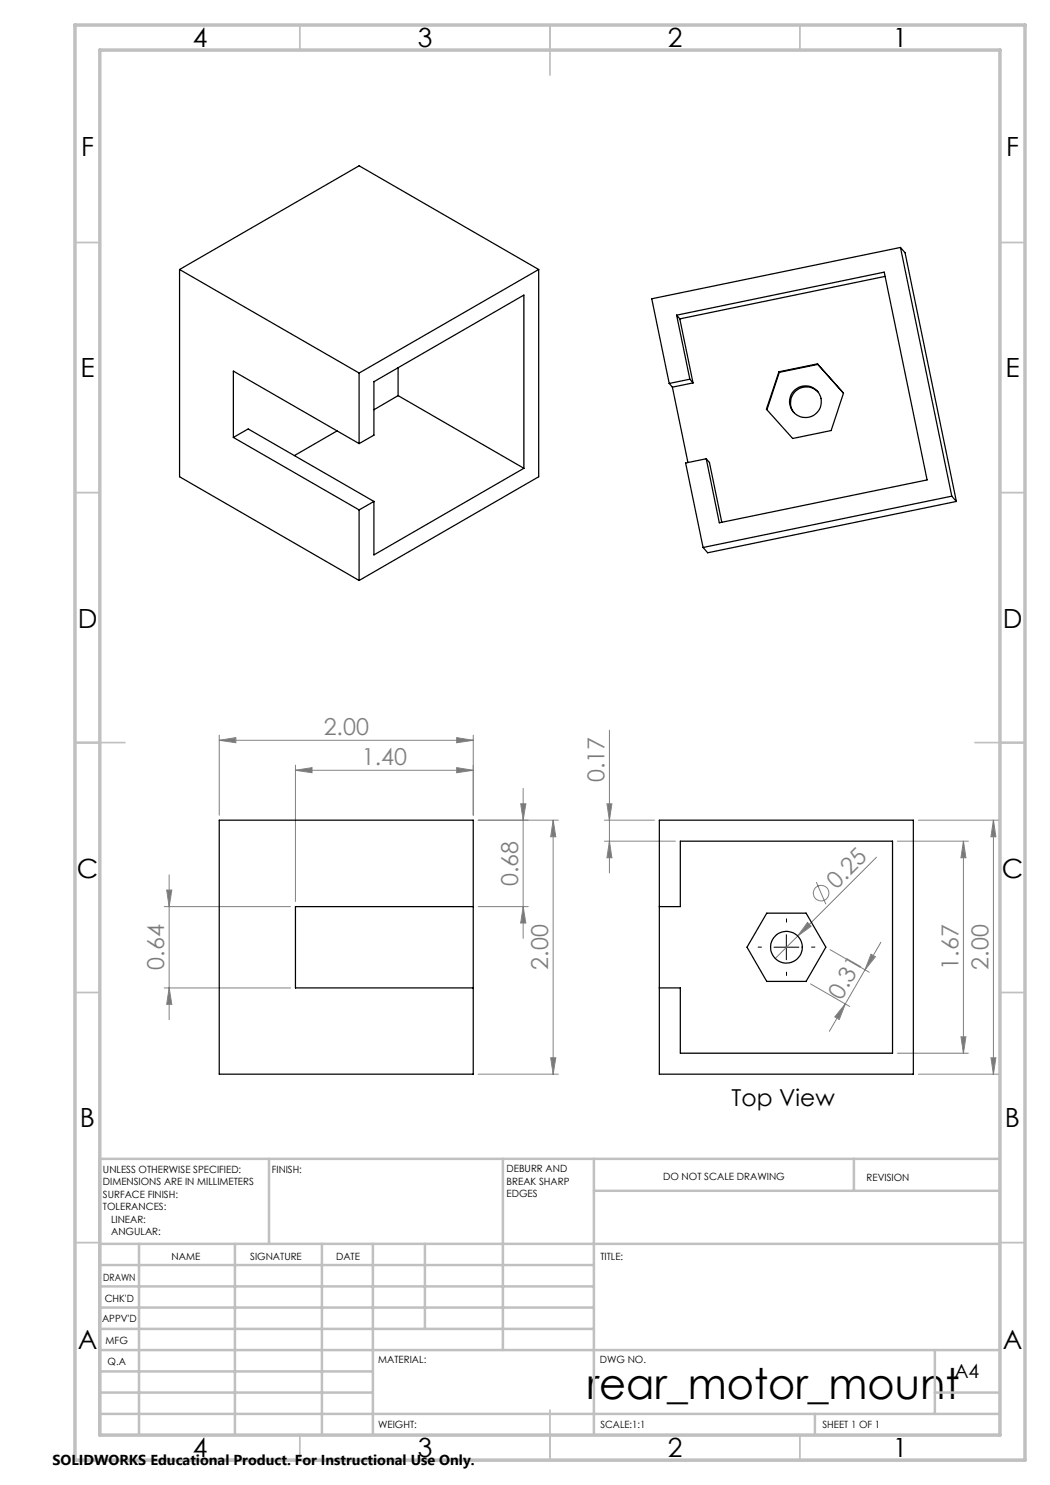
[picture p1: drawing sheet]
<svg xmlns="http://www.w3.org/2000/svg" width="210mm" height="297mm" viewBox="0 0 210 297" stroke-linecap="round" stroke-linejoin="round" font-family="sans-serif">
<g fill="none" stroke="#808080" stroke-width=".2">
<path d="M43.9 148.1l3.3-.6v1.1zM43.9 147v16.1M43.9 148.1h50.8M59.1 154.1l3.3-.6v1zM59.1 153v27.3M59.1 154.1h35.6M91.3 147.5l3.4 .6-3.4 .5zM91.3 153.5l3.4 .6-3.4 .4zM94.7 147v16.1M104.6 157.7v30M121.9 146v28.6M33.3 178h1.1l-.6 3.3z"/>
<path d="M33.8 175v28.9M95.6 164h16.1M104.1 160.8h1.1l-.6 3.2zM110.6 164v50.8M110.6 164l.6 3.4h-1.1zM120.9 168.2h14.2M120.9 164h10M121.4 160.8h1l-.5 3.2zM121.9 168.2l.5 3.4h-1zM163.3 176.4l1.9 4.4M175.3 171.4l-20.3 20.3M179.5 168.2h14.2"/>
<path d="M183.7 164h16M192.7 168.2v42.4M192.7 168.2l.5 3.4h-1zM198.7 164v50.8M198.7 164l.5 3.4h-1zM32.8 181.3h25.3M32.8 197.6h25.3M33.8 197.6l.6 3.3h-1.1zM95.6 181.3h10.1M104.6 181.3l.6 3.3h-1.1zM161.5 184.5l.7 .7-2.7 2zM162.1 196.8l7.8 4.5"/>
<path d="M166 189.9l7.8 4.5M174.2 190.8l.9 .5-2.1 2.7zM176.2 188.5l-10.3 17.8M95.6 214.8h16.1M110.1 211.6h1.1l-.6 3.2zM169.1 200.8l-1.2 3.1-.9-.5zM179.5 210.6h14.2M183.7 214.8h16M192.2 207.4h1l-.5 3.2zM198.2 211.6h1l-.5 3.2z"/>
<circle cx="164.2" cy="178.6" r="1.56"/>
</g>
<path d="M152.3 189.4h-.7M157.3 184.4v-.6M157.3 194.4v.7M162.3 189.4h.7" fill="none" stroke="#000" stroke-width=".2" stroke-dasharray="15.2 1.3 1.3 1.3"/>
<path d="M154.8 189.4h5M157.3 186.9v5" fill="none" stroke="#000" stroke-width=".2"/>
<g fill="none" stroke="#c0c0c0" stroke-width=".35">
<path d="M60 5v5M110 5v10M160 5v5M15 48.5h5M200 48.5h5M15 98.5h5M200 98.5h5M15 148.5h10M195 148.5h10M15 198.5h5M200 198.5h5M15 248.5h5"/>
<path d="M200 248.5h5M60 287v5M110 282v10M160 287v5"/>
</g>
<g fill="none" stroke="#c0c0c0" stroke-width=".5">
<path d="M53.8 231.8v17M100.6 231.8v38.2M118.8 231.8v55.2M118.8 238.2h81.2M170.8 231.8v6.4M200 231.8h-180v55.2M20 248.8h180M20 257.3h98.8M20 253h98.8M27.8 248.8v38.2M47 248.8v38.2M64.4 248.8v38.2"/>
<path d="M74.6 248.8v38.2M85 248.8v17M20 265.8h98.8M20 261.5h98.8M20 278.5h54.6M20 274.3h54.6M20 270h180M187 278.5h13M187 270v12.8M20 282.8h180M163 282.8v4.2"/>
</g>
<path d="M15 5h190v287h-190zM20 10h180v277h-180z" fill="none" stroke="#c0c0c0" stroke-width=".7"/>
<g fill="#808080">
<path d="M161.5 184.5l.7 .7-2.7 2z"/>
<path d="M91.3 147.5l3.4 .6-3.4 .5zM43.9 148.1l3.3-.6v1.1z"/>
<path d="M169.1 200.8l-1.2 3.1-.9-.5zM174.2 190.8l.9 .5-2.1 2.7z"/>
<path d="M192.2 207.4h1l-.5 3.2zM192.7 168.2l.5 3.4h-1zM198.2 211.6h1l-.5 3.2zM198.7 164l.5 3.4h-1zM121.9 168.2l.5 3.4h-1zM121.4 160.8h1l-.5 3.2zM110.1 211.6h1.1l-.6 3.2zM110.6 164l.6 3.4h-1.1z"/>
<path d="M104.1 160.8h1.1l-.6 3.2zM104.6 181.3l.6 3.3h-1.1zM33.3 178h1.1l-.6 3.3zM33.8 197.6l.6 3.3h-1.1z"/>
<path d="M59.1 154.1l3.3-.6v1zM91.3 153.5l3.4 .6-3.4 .4z"/>
</g>
<g fill="none" stroke="#000" stroke-width=".25">
<path d="M35.9 53.9v41.5l35.9 20.7M35.9 53.9l35.9 20.7M35.9 53.9l35.9-20.7 35.9 20.7M107.7 53.9l-35.9 20.7M107.7 53.9v41.5l-35.9 20.7M177 55.3l-41 8.5M180.1 49.5l-49.7 10.3 3.4 16.9M180.1 49.5l10.3 49.7M180.1 49.5l.9 1 10.3 49.8M71.8 74.6v14.1M79.6 73.6v5.5M79.6 79.1l-4.8 2.8"/>
<path d="M79.6 79.1l25.2 14.6M133.8 76.7l.7 .7M134.5 77.4l3.1 15.1M135.3 63l41.5-8.6 8.6 41.6-41.5 8.6-2.6-12.8M135.3 63l2.7 12.8M135.3 63l.7 .8M136 63.8l2.6 12.8M138 75.8l-4.2 .9M138 75.8l.6 .8M138.6 76.6l-4.1 .8M155.8 74.4l.1 .1M155.9 74.5l-2.5 7.4"/>
<path d="M163.5 72.8l-7.7 1.6M163.5 72.8l5.2 5.8-2.5 7.5-7.7 1.6-5.2-5.9 2.5-7.4M163.5 72.8l.1 .1-7.7 1.6M163.6 78.4a3.2 3.2 0 0 0-4.4-.2 3.2 3.2 0 0 0-.4 4.3M46.7 87.5v-13.3l25.1 14.5M46.7 87.5l25.1 14.5M46.7 87.5l2.9-1.7 25.2 14.5M67.4 86.2l-8.5 4.9M71.8 88.7l3-1.7v-10.7l30-17.3v34.7M104.8 93.7l-30 17.3v-10.7M141.3 91.8l-4.2 .8 3.5 16.9M141.3 91.8l.6 .7 2.5 12"/>
<path d="M190.4 99.2l-49.8 10.3M190.4 99.2l.9 1.1M71.8 102v14.1M74.8 100.3l-3 1.7M191.3 100.3l-49.8 10.3-.9-1.1M43.9 164h50.8v50.8h-50.8zM131.9 164h50.8v50.8h-50.8zM94.7 181.3h-35.6v16.3h35.6M131.9 181.3h4.2v-13.1h42.4v42.4h-42.4v-13h-4.2M153.4 182.6h7.8l4 6.8-4 6.9h-7.8l-4-6.9z"/>
<circle cx="161.1" cy="80.3" r="3.2"/>
<circle cx="157.3" cy="189.4" r="3.2"/>
</g>
<text font-size="8.5" x="117.3" y="279.7">rear_motor_mount</text>
<g font-size="5.3">
<text x="38.5" y="9.5">4</text>
<text x="83.5" y="9.5">3</text>
<text x="133.6" y="9.5">2</text>
<text x="178.6" y="9.5">1</text>
<text x="16.2" y="31.2">F</text>
<text x="201.2" y="31.2">F</text>
<text x="16.1" y="75.5">E</text>
<text x="201.1" y="75.5">E</text>
<text x="15.5" y="125.5">D</text>
<text x="200.5" y="125.5">D</text>
<text x="15.4" y="175.5">C</text>
<text x="200.4" y="175.5">C</text>
<text x="16" y="225.5">B</text>
<text x="201" y="225.5">B</text>
<text x="15.5" y="269.7">A</text>
<text x="200.5" y="269.7">A</text>
<text x="38.5" y="291.5">4</text>
<text x="83.5" y="291.5">3</text>
<text x="133.6" y="291.5">2</text>
<text x="178.6" y="291.5">1</text>
</g>
<g font-size="4.7" fill="#808080">
<text x="64.7" y="147">2.00</text>
<text x="72.4" y="153">1.40</text>
<text x="120.9" y="156.4" transform="rotate(-90 120.9 156.4)">0.17</text>
<text x="103.7" y="177.2" transform="rotate(-90 103.7 177.2)">0.68</text>
<text x="167.3" y="178" transform="rotate(-45 167.3 178)">0.25</text>
<text x="32.9" y="194" transform="rotate(-90 32.9 194)">0.64</text>
<text x="109.7" y="194" transform="rotate(-90 109.7 194)">2.00</text>
<text x="191.7" y="194" transform="rotate(-90 191.7 194)">1.67</text>
<text x="197.7" y="194" transform="rotate(-90 197.7 194)">2.00</text>
<text x="168.3" y="200.1" transform="rotate(-60 168.3 200.1)">0.31</text>
</g>
<text font-size="4.7" x="146.3" y="221.2">Top View</text>
<text font-size="3.9" x="190.9" y="275.5">A4</text>
<text font-size="2.9" x="10.5" y="292.9">SOLIDWORKS Educational Product. For Instructional Use Only.</text>
<g font-size="2">
<text x="20.6" y="234.6">UNLESS OTHERWISE SPECIFIED:</text>
<text x="20.6" y="237.1">DIMENSIONS ARE IN MILLIMETERS</text>
<text x="20.6" y="239.6">SURFACE FINISH:</text>
<text x="54.4" y="234.6">FINISH:</text>
<text x="101.3" y="234.5">DEBURR AND</text>
<text x="101.3" y="237">BREAK SHARP</text>
<text x="101.3" y="239.5">EDGES</text>
<text x="132.6" y="236">DO NOT SCALE DRAWING</text>
<text x="173.3" y="236.2">REVISION</text>
<text x="20.6" y="242.1">TOLERANCES:</text>
<text x="22.2" y="244.6">LINEAR:</text>
<text x="22.2" y="247.1">ANGULAR:</text>
<text x="34.3" y="252">NAME</text>
<text x="50" y="251.9">SIGNATURE</text>
<text x="67.2" y="251.9">DATE</text>
<text x="120.1" y="251.9">TITLE:</text>
<text x="20.6" y="256.1">DRAWN</text>
<text x="20.9" y="260.3">CHK'D</text>
<text x="20.4" y="264.4">APPV'D</text>
<text x="21.1" y="268.8">MFG</text>
<text x="21.5" y="273">Q.A</text>
<text x="75.6" y="272.5">MATERIAL:</text>
<text x="120" y="272.5">DWG NO.</text>
<text x="75.6" y="285.5">WEIGHT:</text>
<text x="120.1" y="285.6">SCALE:1:1</text>
<text x="164.5" y="285.6">SHEET 1 OF 1</text>
</g>
</svg>
